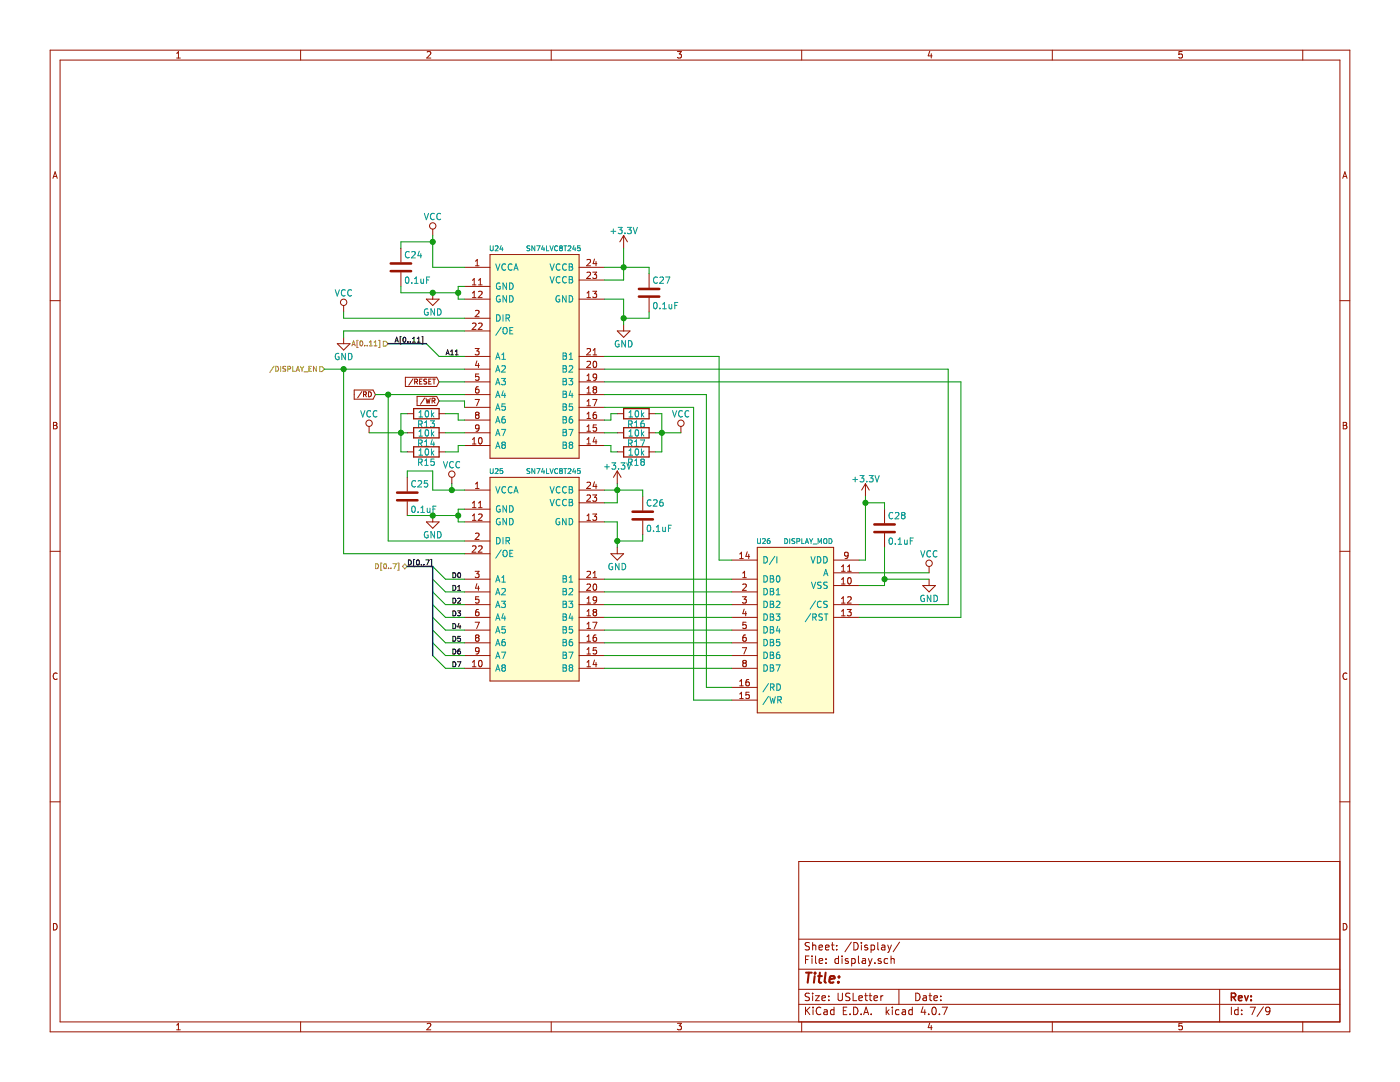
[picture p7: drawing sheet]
EESchema Schematic File Version 2
LIBS:power
LIBS:device
LIBS:transistors
LIBS:conn
LIBS:linear
LIBS:regul
LIBS:74xx
LIBS:cmos4000
LIBS:adc-dac
LIBS:memory
LIBS:xilinx
LIBS:microcontrollers
LIBS:dsp
LIBS:microchip
LIBS:analog_switches
LIBS:motorola
LIBS:texas
LIBS:intel
LIBS:audio
LIBS:interface
LIBS:digital-audio
LIBS:philips
LIBS:display
LIBS:cypress
LIBS:siliconi
LIBS:opto
LIBS:atmel
LIBS:contrib
LIBS:valves
LIBS:ftdi
LIBS:Xicor
LIBS:Zilog
LIBS:switches
LIBS:ussr
LIBS:computer-hw-cache
EELAYER 25 0
EELAYER END
$Descr USLetter 11000 8500
encoding utf-8
Sheet 7 9
Title ""
Date ""
Rev ""
Comp ""
Comment1 ""
Comment2 ""
Comment3 ""
Comment4 ""
$EndDescr
$Comp
L DISPLAY_MOD U26
U 1 1
P 6250 4950
F 0 "U26" H 6000 5650 39  0000 C CNN
F 1 "DISPLAY_MOD" H 6350 5650 39  0000 C CNN
F 2 "ussr:DISPLAY_MOD" H 6250 4950 39  0001 C CNN
F 3 "" H 6250 4950 39  0001 C CNN
	1    6250 4950
	1    0    0    -1  
$EndComp
Text HLabel 3050 2700 0    39   Input ~ 0
A[0..11]
Text HLabel 3200 4450 0    39   BiDi ~ 0
D[0..7]
$Comp
L SN74LVC8T245 U25
U 1 1
P 4200 4550
F 0 "U25" H 3900 5400 39  0000 C CNN
F 1 "SN74LVC8T245" H 4350 5400 39  0000 C CNN
F 2 "Housings_SSOP:TSSOP-24_4.4x7.8mm_Pitch0.65mm" H 4200 4550 39  0001 C CNN
F 3 "" H 4200 4550 39  0001 C CNN
	1    4200 4550
	1    0    0    -1  
$EndComp
$Comp
L +3.3V #PWR077
U 1 1
P 4850 3800
F 0 "#PWR077" H 4850 3650 50  0001 C CNN
F 1 "+3.3V" H 4850 3940 50  0000 C CNN
F 2 "" H 4850 3800 50  0001 C CNN
F 3 "" H 4850 3800 50  0001 C CNN
	1    4850 3800
	1    0    0    -1  
$EndComp
$Comp
L GND #PWR078
U 1 1
P 4850 4300
F 0 "#PWR078" H 4850 4050 50  0001 C CNN
F 1 "GND" H 4850 4150 50  0000 C CNN
F 2 "" H 4850 4300 50  0001 C CNN
F 3 "" H 4850 4300 50  0001 C CNN
	1    4850 4300
	1    0    0    -1  
$EndComp
$Comp
L +3.3V #PWR079
U 1 1
P 6800 3900
F 0 "#PWR079" H 6800 3750 50  0001 C CNN
F 1 "+3.3V" H 6800 4040 50  0000 C CNN
F 2 "" H 6800 3900 50  0001 C CNN
F 3 "" H 6800 3900 50  0001 C CNN
	1    6800 3900
	1    0    0    -1  
$EndComp
$Comp
L GND #PWR080
U 1 1
P 7300 4550
F 0 "#PWR080" H 7300 4300 50  0001 C CNN
F 1 "GND" H 7300 4400 50  0000 C CNN
F 2 "" H 7300 4550 50  0001 C CNN
F 3 "" H 7300 4550 50  0001 C CNN
	1    7300 4550
	1    0    0    -1  
$EndComp
$Comp
L VCC #PWR081
U 1 1
P 7300 4500
F 0 "#PWR081" H 7300 4350 50  0001 C CNN
F 1 "VCC" H 7300 4650 50  0000 C CNN
F 2 "" H 7300 4500 50  0001 C CNN
F 3 "" H 7300 4500 50  0001 C CNN
	1    7300 4500
	1    0    0    -1  
$EndComp
$Comp
L SN74LVC8T245 U24
U 1 1
P 4200 2800
F 0 "U24" H 3900 3650 39  0000 C CNN
F 1 "SN74LVC8T245" H 4350 3650 39  0000 C CNN
F 2 "Housings_SSOP:TSSOP-24_4.4x7.8mm_Pitch0.65mm" H 4200 2800 39  0001 C CNN
F 3 "" H 4200 2800 39  0001 C CNN
	1    4200 2800
	1    0    0    -1  
$EndComp
Text Label 3550 4550 0    39   ~ 0
D0
Text Label 3550 4650 0    39   ~ 0
D1
Text Label 3550 4750 0    39   ~ 0
D2
Text Label 3550 4850 0    39   ~ 0
D3
Text Label 3550 4950 0    39   ~ 0
D4
Text Label 3550 5050 0    39   ~ 0
D5
Text Label 3550 5150 0    39   ~ 0
D6
Text Label 3550 5250 0    39   ~ 0
D7
Entry Wire Line
	3400 5150 3500 5250
Entry Wire Line
	3400 5050 3500 5150
Entry Wire Line
	3400 4950 3500 5050
Entry Wire Line
	3400 4850 3500 4950
Entry Wire Line
	3400 4750 3500 4850
Entry Wire Line
	3400 4650 3500 4750
Entry Wire Line
	3400 4550 3500 4650
Entry Wire Line
	3400 4450 3500 4550
$Comp
L GND #PWR082
U 1 1
P 3400 4050
F 0 "#PWR082" H 3400 3800 50  0001 C CNN
F 1 "GND" H 3400 3900 50  0000 C CNN
F 2 "" H 3400 4050 50  0001 C CNN
F 3 "" H 3400 4050 50  0001 C CNN
	1    3400 4050
	1    0    0    -1  
$EndComp
Entry Wire Line
	3350 2700 3450 2800
Text Label 3500 2800 0    39   ~ 0
A11
Text HLabel 2550 2900 0    39   Input ~ 0
/DISPLAY_EN
$Comp
L C C28
U 1 1
P 6950 4150
F 0 "C28" H 6975 4250 50  0000 L CNN
F 1 "0.1uF" H 6975 4050 50  0000 L CNN
F 2 "Capacitors_SMD:C_0603_HandSoldering" H 6988 4000 50  0001 C CNN
F 3 "" H 6950 4150 50  0001 C CNN
	1    6950 4150
	1    0    0    -1  
$EndComp
Text GLabel 3450 3000 0    39   Input ~ 0
/RESET
Text GLabel 2950 3100 0    39   Input ~ 0
/RD
Text GLabel 3450 3150 0    39   Input ~ 0
/WR
$Comp
L VCC #PWR083
U 1 1
P 3400 1850
F 0 "#PWR083" H 3400 1700 50  0001 C CNN
F 1 "VCC" H 3400 2000 50  0000 C CNN
F 2 "" H 3400 1850 50  0001 C CNN
F 3 "" H 3400 1850 50  0001 C CNN
	1    3400 1850
	1    0    0    -1  
$EndComp
$Comp
L +3.3V #PWR084
U 1 1
P 4900 1950
F 0 "#PWR084" H 4900 1800 50  0001 C CNN
F 1 "+3.3V" H 4900 2090 50  0000 C CNN
F 2 "" H 4900 1950 50  0001 C CNN
F 3 "" H 4900 1950 50  0001 C CNN
	1    4900 1950
	1    0    0    -1  
$EndComp
$Comp
L GND #PWR085
U 1 1
P 4900 2550
F 0 "#PWR085" H 4900 2300 50  0001 C CNN
F 1 "GND" H 4900 2400 50  0000 C CNN
F 2 "" H 4900 2550 50  0001 C CNN
F 3 "" H 4900 2550 50  0001 C CNN
	1    4900 2550
	1    0    0    -1  
$EndComp
$Comp
L C C27
U 1 1
P 5100 2300
F 0 "C27" H 5125 2400 50  0000 L CNN
F 1 "0.1uF" H 5125 2200 50  0000 L CNN
F 2 "Capacitors_SMD:C_0603_HandSoldering" H 5138 2150 50  0001 C CNN
F 3 "" H 5100 2300 50  0001 C CNN
	1    5100 2300
	1    0    0    -1  
$EndComp
$Comp
L C C24
U 1 1
P 3150 2100
F 0 "C24" H 3175 2200 50  0000 L CNN
F 1 "0.1uF" H 3175 2000 50  0000 L CNN
F 2 "Capacitors_SMD:C_0603_HandSoldering" H 3188 1950 50  0001 C CNN
F 3 "" H 3150 2100 50  0001 C CNN
	1    3150 2100
	1    0    0    -1  
$EndComp
$Comp
L GND #PWR086
U 1 1
P 3400 2300
F 0 "#PWR086" H 3400 2050 50  0001 C CNN
F 1 "GND" H 3400 2150 50  0000 C CNN
F 2 "" H 3400 2300 50  0001 C CNN
F 3 "" H 3400 2300 50  0001 C CNN
	1    3400 2300
	1    0    0    -1  
$EndComp
$Comp
L C C25
U 1 1
P 3200 3900
F 0 "C25" H 3225 4000 50  0000 L CNN
F 1 "0.1uF" H 3225 3800 50  0000 L CNN
F 2 "Capacitors_SMD:C_0603_HandSoldering" H 3238 3750 50  0001 C CNN
F 3 "" H 3200 3900 50  0001 C CNN
	1    3200 3900
	1    0    0    -1  
$EndComp
$Comp
L C C26
U 1 1
P 5050 4050
F 0 "C26" H 5075 4150 50  0000 L CNN
F 1 "0.1uF" H 5075 3950 50  0000 L CNN
F 2 "Capacitors_SMD:C_0603_HandSoldering" H 5088 3900 50  0001 C CNN
F 3 "" H 5050 4050 50  0001 C CNN
	1    5050 4050
	1    0    0    -1  
$EndComp
$Comp
L VCC #PWR087
U 1 1
P 2700 2450
F 0 "#PWR087" H 2700 2300 50  0001 C CNN
F 1 "VCC" H 2700 2600 50  0000 C CNN
F 2 "" H 2700 2450 50  0001 C CNN
F 3 "" H 2700 2450 50  0001 C CNN
	1    2700 2450
	1    0    0    -1  
$EndComp
$Comp
L GND #PWR088
U 1 1
P 2700 2650
F 0 "#PWR088" H 2700 2400 50  0001 C CNN
F 1 "GND" H 2700 2500 50  0000 C CNN
F 2 "" H 2700 2650 50  0001 C CNN
F 3 "" H 2700 2650 50  0001 C CNN
	1    2700 2650
	1    0    0    -1  
$EndComp
$Comp
L R R13
U 1 1
P 3350 3250
F 0 "R13" V 3430 3250 50  0000 C CNN
F 1 "10k" V 3350 3250 50  0000 C CNN
F 2 "Resistors_SMD:R_0603_HandSoldering" V 3280 3250 50  0001 C CNN
F 3 "" H 3350 3250 50  0001 C CNN
	1    3350 3250
	0    1    1    0   
$EndComp
$Comp
L VCC #PWR089
U 1 1
P 2900 3400
F 0 "#PWR089" H 2900 3250 50  0001 C CNN
F 1 "VCC" H 2900 3550 50  0000 C CNN
F 2 "" H 2900 3400 50  0001 C CNN
F 3 "" H 2900 3400 50  0001 C CNN
	1    2900 3400
	1    0    0    -1  
$EndComp
$Comp
L VCC #PWR090
U 1 1
P 3550 3800
F 0 "#PWR090" H 3550 3650 50  0001 C CNN
F 1 "VCC" H 3550 3950 50  0000 C CNN
F 2 "" H 3550 3800 50  0001 C CNN
F 3 "" H 3550 3800 50  0001 C CNN
	1    3550 3800
	1    0    0    -1  
$EndComp
$Comp
L R R14
U 1 1
P 3350 3400
F 0 "R14" V 3430 3400 50  0000 C CNN
F 1 "10k" V 3350 3400 50  0000 C CNN
F 2 "Resistors_SMD:R_0603_HandSoldering" V 3280 3400 50  0001 C CNN
F 3 "" H 3350 3400 50  0001 C CNN
	1    3350 3400
	0    1    1    0   
$EndComp
$Comp
L R R15
U 1 1
P 3350 3550
F 0 "R15" V 3430 3550 50  0000 C CNN
F 1 "10k" V 3350 3550 50  0000 C CNN
F 2 "Resistors_SMD:R_0603_HandSoldering" V 3280 3550 50  0001 C CNN
F 3 "" H 3350 3550 50  0001 C CNN
	1    3350 3550
	0    1    1    0   
$EndComp
$Comp
L R R16
U 1 1
P 5000 3250
F 0 "R16" V 5080 3250 50  0000 C CNN
F 1 "10k" V 5000 3250 50  0000 C CNN
F 2 "Resistors_SMD:R_0603_HandSoldering" V 4930 3250 50  0001 C CNN
F 3 "" H 5000 3250 50  0001 C CNN
	1    5000 3250
	0    1    1    0   
$EndComp
$Comp
L R R17
U 1 1
P 5000 3400
F 0 "R17" V 5080 3400 50  0000 C CNN
F 1 "10k" V 5000 3400 50  0000 C CNN
F 2 "Resistors_SMD:R_0603_HandSoldering" V 4930 3400 50  0001 C CNN
F 3 "" H 5000 3400 50  0001 C CNN
	1    5000 3400
	0    1    1    0   
$EndComp
$Comp
L R R18
U 1 1
P 5000 3550
F 0 "R18" V 5080 3550 50  0000 C CNN
F 1 "10k" V 5000 3550 50  0000 C CNN
F 2 "Resistors_SMD:R_0603_HandSoldering" V 4930 3550 50  0001 C CNN
F 3 "" H 5000 3550 50  0001 C CNN
	1    5000 3550
	0    1    1    0   
$EndComp
$Comp
L VCC #PWR091
U 1 1
P 5350 3400
F 0 "#PWR091" H 5350 3250 50  0001 C CNN
F 1 "VCC" H 5350 3550 50  0000 C CNN
F 2 "" H 5350 3400 50  0001 C CNN
F 3 "" H 5350 3400 50  0001 C CNN
	1    5350 3400
	1    0    0    -1  
$EndComp
Wire Wire Line
	4750 3850 5050 3850
Wire Wire Line
	4850 4100 4850 4300
Wire Wire Line
	4850 4100 4750 4100
Wire Wire Line
	3650 4000 3600 4000
Wire Wire Line
	3600 4000 3600 4100
Wire Wire Line
	3600 4100 3650 4100
Connection ~ 3600 4050
Wire Wire Line
	3400 3700 3400 3850
Wire Wire Line
	3400 3850 3650 3850
Wire Wire Line
	6800 4400 6750 4400
Wire Wire Line
	6950 4600 6750 4600
Wire Wire Line
	6750 4500 7300 4500
Wire Wire Line
	3650 4550 3500 4550
Wire Wire Line
	3650 4650 3500 4650
Wire Wire Line
	3650 4750 3500 4750
Wire Wire Line
	3650 4850 3500 4850
Wire Wire Line
	3650 4950 3500 4950
Wire Wire Line
	3650 5050 3500 5050
Wire Wire Line
	3650 5150 3500 5150
Wire Wire Line
	3650 5250 3500 5250
Wire Bus Line
	3400 4450 3400 5150
Wire Bus Line
	3400 4450 3200 4450
Wire Wire Line
	4750 4550 5750 4550
Wire Wire Line
	5750 4650 4750 4650
Wire Wire Line
	4750 4750 5750 4750
Wire Wire Line
	4750 4850 5750 4850
Wire Wire Line
	5750 4950 4750 4950
Wire Wire Line
	4750 5050 5750 5050
Wire Wire Line
	5750 5150 4750 5150
Wire Wire Line
	4750 5250 5750 5250
Wire Wire Line
	3650 2800 3450 2800
Wire Bus Line
	3350 2700 3050 2700
Wire Wire Line
	4750 2800 5650 2800
Wire Wire Line
	5650 2800 5650 4400
Wire Wire Line
	5650 4400 5750 4400
Wire Wire Line
	2550 2900 3650 2900
Wire Wire Line
	4750 2900 7450 2900
Wire Wire Line
	7450 2900 7450 4750
Wire Wire Line
	7450 4750 6750 4750
Wire Wire Line
	6800 3950 6950 3950
Wire Wire Line
	6950 3950 6950 4000
Wire Wire Line
	6950 4300 6950 4600
Wire Wire Line
	7300 4550 6950 4550
Connection ~ 6950 4550
Wire Wire Line
	3450 3000 3650 3000
Wire Wire Line
	4750 3000 7550 3000
Wire Wire Line
	7550 3000 7550 4850
Wire Wire Line
	7550 4850 6750 4850
Wire Wire Line
	2950 3100 3650 3100
Wire Wire Line
	4750 3100 5550 3100
Wire Wire Line
	5550 3100 5550 5400
Wire Wire Line
	5550 5400 5750 5400
Wire Wire Line
	4750 3200 5450 3200
Wire Wire Line
	5450 3200 5450 5500
Wire Wire Line
	5450 5500 5750 5500
Wire Wire Line
	3400 1850 3400 2100
Wire Wire Line
	3400 2100 3650 2100
Wire Wire Line
	3600 2350 3650 2350
Wire Wire Line
	3600 2250 3600 2350
Wire Wire Line
	3600 2250 3650 2250
Connection ~ 3600 2300
Wire Wire Line
	2700 2900 2700 4350
Wire Wire Line
	2700 4350 3650 4350
Connection ~ 2700 2900
Wire Wire Line
	3050 3100 3050 4250
Wire Wire Line
	3050 4250 3650 4250
Connection ~ 3050 3100
Wire Wire Line
	4900 1950 4900 2200
Wire Wire Line
	4750 2100 5100 2100
Wire Wire Line
	4900 2200 4750 2200
Connection ~ 4900 2100
Wire Wire Line
	4750 2350 4900 2350
Wire Wire Line
	4900 2350 4900 2550
Wire Wire Line
	5100 2450 5100 2500
Wire Wire Line
	5100 2500 4900 2500
Connection ~ 4900 2500
Wire Wire Line
	5100 2100 5100 2150
Wire Wire Line
	3400 1900 3150 1900
Wire Wire Line
	3150 1900 3150 1950
Connection ~ 3400 1900
Wire Wire Line
	3150 2250 3150 2300
Wire Wire Line
	3200 3750 3200 3700
Wire Wire Line
	3200 3700 3400 3700
Wire Wire Line
	3200 4050 3600 4050
Wire Wire Line
	3150 2300 3600 2300
Connection ~ 3400 2300
Connection ~ 3400 4050
Wire Wire Line
	5050 4200 5050 4250
Wire Wire Line
	5050 4250 4850 4250
Connection ~ 4850 4250
Wire Wire Line
	5050 3850 5050 3900
Wire Wire Line
	3650 2500 2700 2500
Wire Wire Line
	2700 2500 2700 2450
Wire Wire Line
	2700 2600 2700 2650
Wire Wire Line
	3550 3800 3550 3850
Connection ~ 3550 3850
Wire Wire Line
	3650 3200 3650 3150
Wire Wire Line
	3650 3150 3450 3150
Wire Wire Line
	3500 3550 3600 3550
Wire Wire Line
	3600 3550 3600 3500
Wire Wire Line
	3600 3500 3650 3500
Wire Wire Line
	3650 3400 3500 3400
Wire Wire Line
	3500 3250 3600 3250
Wire Wire Line
	3600 3250 3600 3300
Wire Wire Line
	3600 3300 3650 3300
Wire Wire Line
	2900 3400 3200 3400
Wire Wire Line
	3150 3250 3150 3550
Wire Wire Line
	3150 3250 3200 3250
Wire Wire Line
	3150 3550 3200 3550
Connection ~ 3150 3400
Wire Wire Line
	4850 3250 4800 3250
Wire Wire Line
	4800 3250 4800 3300
Wire Wire Line
	4800 3300 4750 3300
Wire Wire Line
	4850 3400 4750 3400
Wire Wire Line
	4850 3550 4800 3550
Wire Wire Line
	4800 3550 4800 3500
Wire Wire Line
	4800 3500 4750 3500
Wire Wire Line
	5150 3400 5350 3400
Wire Wire Line
	5200 3250 5200 3550
Wire Wire Line
	5200 3250 5150 3250
Connection ~ 5200 3400
Wire Wire Line
	5200 3550 5150 3550
Wire Wire Line
	4850 3800 4850 3950
Connection ~ 4850 3850
Wire Wire Line
	4850 3950 4750 3950
Wire Wire Line
	6800 3900 6800 4400
Connection ~ 6800 3950
Wire Wire Line
	3650 2600 2700 2600
Text Label 3100 2700 0    39   ~ 0
A[0..11]
Text Label 3200 4450 0    39   ~ 0
D[0..7]
$EndSCHEMATC
